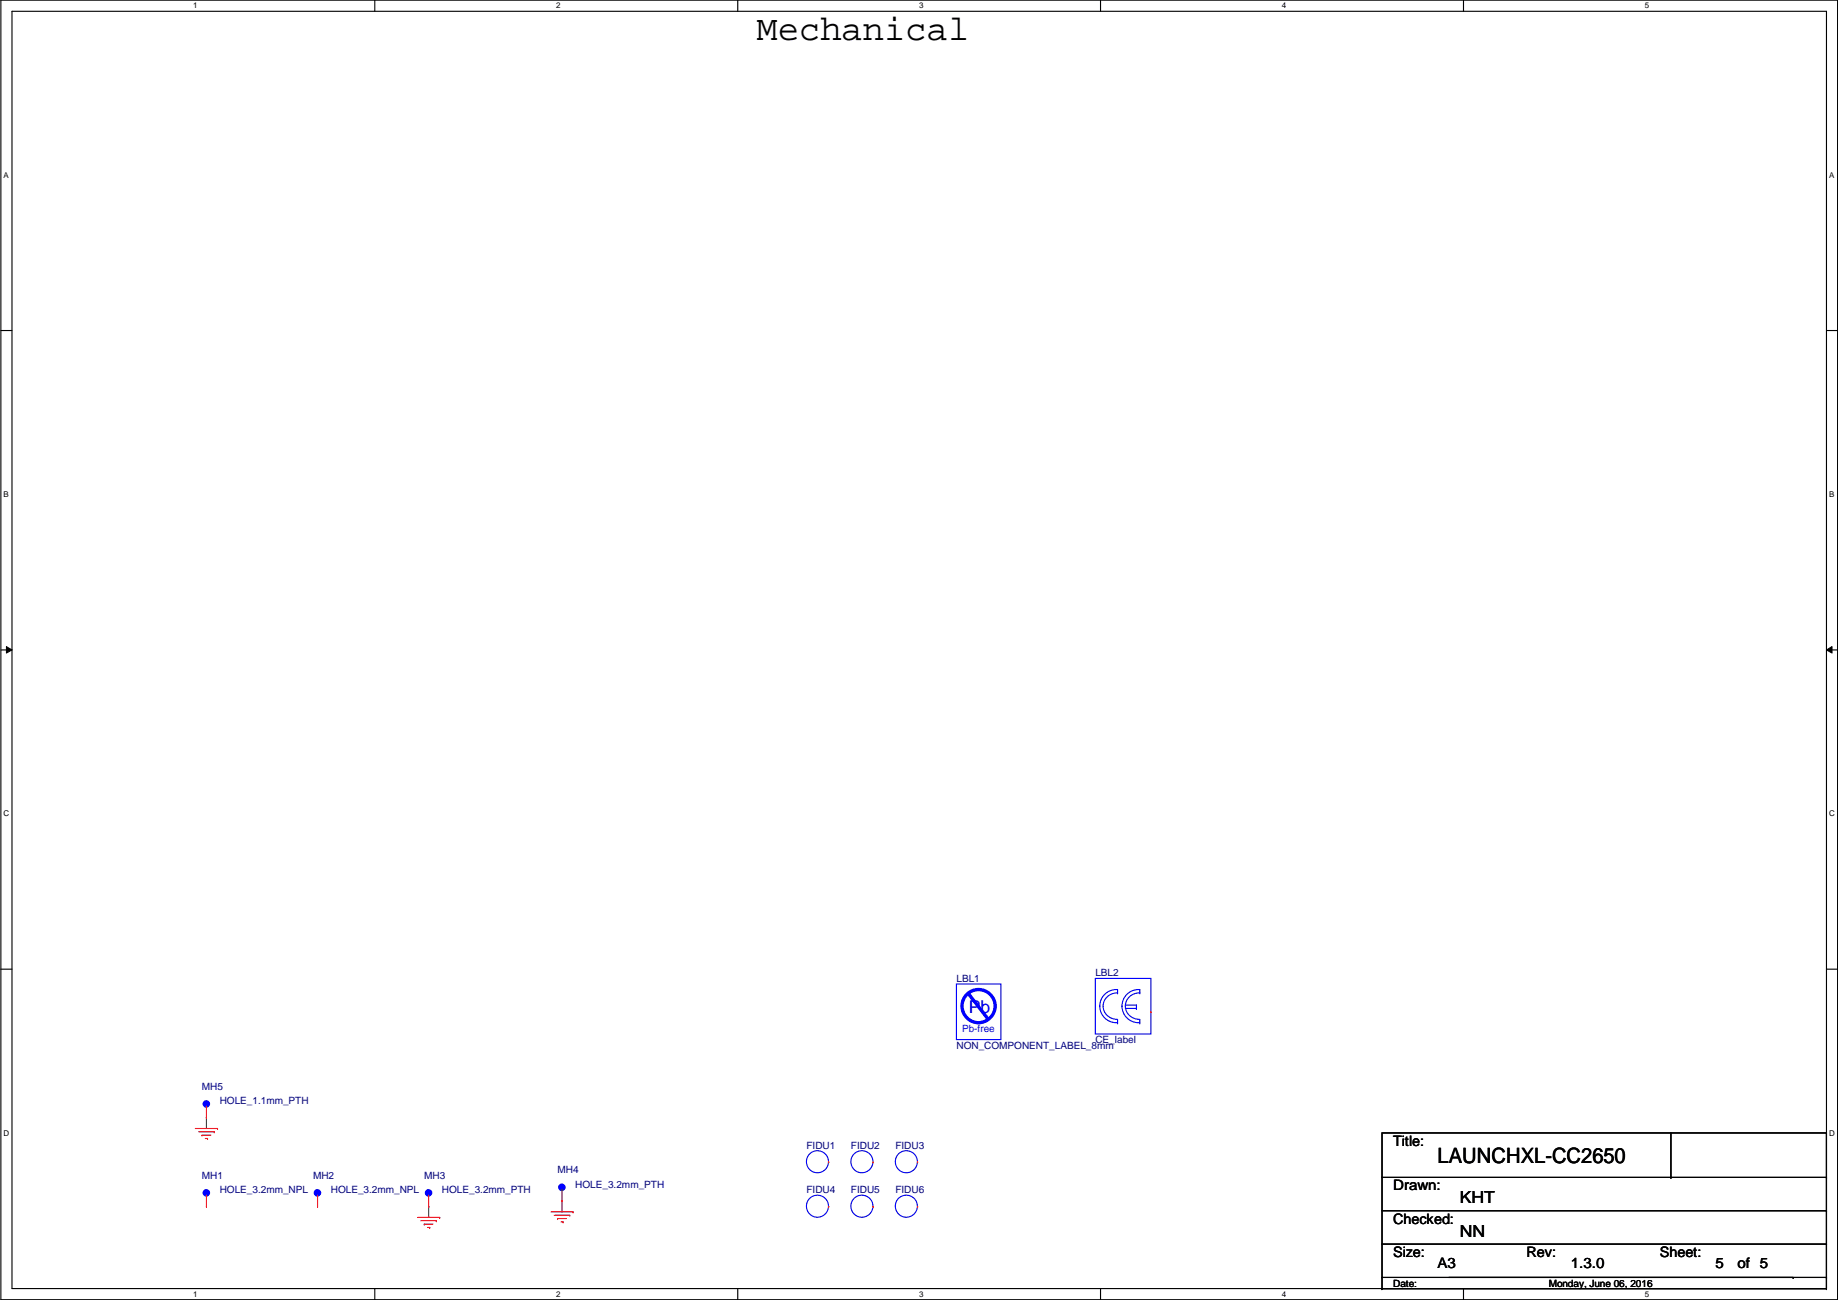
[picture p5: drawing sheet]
<svg xmlns="http://www.w3.org/2000/svg" width="420mm" height="297mm" viewBox="0 0 420 297" stroke-linecap="round" stroke-linejoin="round" font-family="sans-serif">
<path d="M.2 0h419.9v297h-419.9zM2.7 2.6h414.8v291.8h-414.8z" fill="none" stroke="#000" stroke-width=".25"/>
<g fill="#fff">
<path d="M44.2 .3h1v2h-1z"/>
<path d="M44.2 294.7h1v2h-1z"/>
</g>
<path d="M85.7 0v2.6M85.7 294.4v2.6" fill="none" stroke="#000" stroke-width=".25"/>
<g fill="#fff">
<path d="M127.1 .3h1v2h-1z"/>
<path d="M127.1 294.7h1v2h-1z"/>
</g>
<path d="M168.6 0v2.6M168.6 294.4v2.6" fill="none" stroke="#000" stroke-width=".25"/>
<g fill="#fff">
<path d="M210.1 .3h1v2h-1z"/>
<path d="M210.1 294.7h1v2h-1z"/>
</g>
<path d="M251.6 0v2.6M251.6 294.4v2.6" fill="none" stroke="#000" stroke-width=".25"/>
<g fill="#fff">
<path d="M293 .3h1v2h-1z"/>
<path d="M293 294.7h1v2h-1z"/>
</g>
<path d="M334.5 0v2.6M334.5 294.4v2.6" fill="none" stroke="#000" stroke-width=".25"/>
<g fill="#fff">
<path d="M376 .3h1v2h-1z"/>
<path d="M376 294.7h1v2h-1z"/>
<path d="M.8 39h1.2v2h-1.2z"/>
<path d="M418.2 39h1.1v2h-1.1z"/>
<path d="M.8 112h1.2v2h-1.2z"/>
<path d="M418.2 112h1.1v2h-1.1z"/>
</g>
<path d="M.2 75.5h2.5M417.5 75.5h2.6" fill="none" stroke="#000" stroke-width=".25"/>
<g fill="#fff">
<path d="M.8 185h1.3v1.9h-1.3z"/>
<path d="M418.2 185h1.2v1.9h-1.2z"/>
</g>
<path d="M.2 148.5h2.5M417.5 148.5h2.6" fill="none" stroke="#000" stroke-width=".25"/>
<path d="M1.5 147.7l1.2 .8-1.2 .7zM417.5 148.5l1.3-.8v1.5z" fill="#000"/>
<path d="M1.5 147.7l1.2 .8-1.2 .7zM417.5 148.5l1.3-.8v1.5z" fill="none" stroke="#000" stroke-width=".23"/>
<g fill="#fff">
<path d="M.8 257.9h1.3v2h-1.3z"/>
<path d="M418.2 257.9h1.2v2h-1.2z"/>
</g>
<g fill="none" stroke="#000" stroke-width=".25">
<path d="M.2 221.4h2.5M417.5 221.4h2.6M315.9 258.9h101.6v33h-101.6zM382 258.9v10.1M315.9 269h101.6M315.9 276.6h101.6M382 269h.1M417.5 269h.1M417.5 276.6h.1M315.9 294.4h.1M315.9 284.3h101.6M315.9 291.9v2.5"/>
<path d="M315.9 294.4h101.6M331.2 291.9h78.7M409.9 291.9h.1M417.5 284.3h.1M417.5 294.4h.1M417.5 291.9h.1M417.5 291.9v2.5"/>
</g>
<path d="M47.2 255.3h.1M47.2 255.3v2.6M98 275.6h.1M98 275.6v2.6M128.5 274.4h.1M128.5 274.4v2.5" fill="none" stroke="#800040" stroke-width=".25"/>
<g fill="none" stroke="#f00" stroke-width=".25">
<path d="M44.7 257.9h5M45.4 258.6h3.6M46.2 259.4h.1M46.2 259.4h2M49 258.6h.1M49.7 257.9h.1M46.9 260.1h.5M47.4 260.1h.1M95.5 278.2h5M96.2 278.9h3.6M97 279.7h.1M97 279.7h2"/>
<path d="M98 275.6h.1M98 273.1v2.5M99.8 278.9h.1M100.5 278.2h.1M125.9 276.9h5.1M126.7 277.7h3.5M127.5 278.4h.1M127.5 278.4h2M128.2 279.2h.5M128.7 279.2h.1M130.2 277.7h.1M131 276.9h.1"/>
<path d="M209.8 275.6h.1M97.7 280.5h.5M98.2 280.5h.1"/>
</g>
<g fill="none" stroke="#00f" stroke-width=".25">
<path d="M218.6 224.8h10.2v12.7h-10.2zM97.8 272.4h.3v.3h-.3zM98 272.6h.1M98 272.6v.5"/>
<circle cx="207.2" cy="275.6" r="2.52"/>
</g>
<g fill="none" stroke="#00f" stroke-width=".76">
<path d="M221.4 227.1l4.4 5.6"/>
<circle cx="223.7" cy="229.9" r="3.8"/>
<circle cx="98" cy="272.6" r=".49"/>
</g>
<circle cx="225.8" cy="232.7" r=".38" fill="#00f"/>
<g fill="none" stroke="#00f" stroke-width=".25">
<path d="M250.4 223.6h12.7v12.7h-12.7zM255.5 226.9v-.8a3.8 3.8 0 0 0-4.1 3.8 3.7 3.7 0 0 0 4 3.7M255.5 226.9a3 3 0 0 0-3.3 3 3 3 0 0 0 3.3 3v.8M255.5 226.9h.1M255.5 233.7h.1M257.2 229.7h2.6M257.2 230.4h2.6M259.8 229.7h.1M259.8 230.4h.1M259.8 229.7v.7M260.6 226.9a3 3 0 0 0-3.4 3 3 3 0 0 0 3.4 3v.8M260.6 226.9v-.8a3.8 3.8 0 0 0-4.1 3.8 3.7 3.7 0 0 0 4 3.7"/>
<path d="M260.6 233.7h.1M260.6 226.9h.1M47 252.1h.3v.3h-.3zM47.2 252.3h.1M47.2 252.3v.5M47 272.4h.3v.3h-.3zM47.2 272.6h.1M47.2 272.6v.5M72.4 272.4h.3v.3h-.3zM72.6 272.6h.1M72.6 272.6v.5M128.3 271.1h.3v.3h-.3z"/>
<path d="M128.5 271.3h.1M128.5 271.3v.5"/>
<circle cx="186.9" cy="265.4" r="2.52"/>
<circle cx="186.9" cy="275.6" r="2.52"/>
<circle cx="197" cy="265.4" r="2.52"/>
<circle cx="197" cy="275.6" r="2.52"/>
<circle cx="207.2" cy="265.4" r="2.52"/>
</g>
<g fill="none" stroke="#f00" stroke-width=".25">
<path d="M263.1 231.2h.1M47.2 255.3h.1M47.2 252.8v2.5M47.2 275.6h.1M47.2 273.1v2.5M72.6 275.6h.1M72.6 273.1v2.5M128.5 274.4h.1M128.5 271.8v2.6M189.4 265.5h.1M189.4 275.6h.1M199.6 265.5h.1"/>
<path d="M199.6 275.6h.1M209.8 265.5h.1"/>
</g>
<g fill="none" stroke="#00f" stroke-width=".76">
<circle cx="47.2" cy="252.2" r=".49"/>
<circle cx="47.2" cy="272.6" r=".49"/>
<circle cx="72.6" cy="272.6" r=".49"/>
<circle cx="128.4" cy="271.3" r=".49"/>
</g>
<text font-size="8.1" x="172.9" y="9.1">Mechanical</text>
<text font-size="4.8" x="328.6" y="265.8">LAUNCHXL-CC2650</text>
<text font-size="4.1" fill="#00f" x="221.4" y="231.5">Pb</text>
<g font-size="3.8">
<text x="333.7" y="275">KHT</text>
<text x="333.7" y="282.6">NN</text>
</g>
<g font-size="3.3">
<text x="318.5" y="261.8">Title:</text>
<text x="318.5" y="272">Drawn:</text>
<text x="318.5" y="279.6">Checked:</text>
<text x="318.5" y="287.2">Size:</text>
<text x="348.9" y="287.2">Rev:</text>
<text x="379.4" y="287.2">Sheet:</text>
<text x="328.6" y="289.8">A3</text>
<text x="359.1" y="289.8">1.3.0</text>
<text x="392.1" y="289.8">5</text>
<text x="397.2" y="289.8">of 5</text>
</g>
<g font-size="2.3" fill="#000080">
<text x="218.6" y="224.4">LBL1</text>
<text x="250.4" y="223.1">LBL2</text>
<text x="218.6" y="239.6">NON_COMPONENT_LABEL_8mm</text>
<text x="250.4" y="238.3">CE_label</text>
<text x="46.2" y="249">MH5</text>
<text x="50.2" y="252.3">HOLE_1.1mm_PTH</text>
<text x="184.4" y="262.5">FIDU1</text>
<text x="194.5" y="262.5">FIDU2</text>
<text x="204.7" y="262.5">FIDU3</text>
<text x="46.2" y="269.3">MH1</text>
<text x="71.6" y="269.3">MH2</text>
<text x="97" y="269.3">MH3</text>
<text x="127.5" y="268.1">MH4</text>
<text x="50.2" y="272.6">HOLE_3.2mm_NPL</text>
<text x="75.6" y="272.6">HOLE_3.2mm_NPL</text>
<text x="101" y="272.6">HOLE_3.2mm_PTH</text>
<text x="131.5" y="271.4">HOLE_3.2mm_PTH</text>
<text x="184.4" y="272.6">FIDU4</text>
<text x="194.5" y="272.6">FIDU5</text>
<text x="204.7" y="272.6">FIDU6</text>
</g>
<text font-size="2.3" fill="#00f" x="219.9" y="235.8">Pb-free</text>
<g font-size="2.3">
<text x="318.5" y="294">Date:</text>
<text x="354" y="294">Monday, June 06, 2016</text>
</g>
<g font-size="1.8">
<text x="44.2" y="1.9">1</text>
<text x="127.1" y="1.9">2</text>
<text x="210.1" y="1.9">3</text>
<text x="293" y="1.9">4</text>
<text x="376" y="1.9">5</text>
<text x=".8" y="40.6">A</text>
<text x="418.2" y="40.6">A</text>
<text x=".8" y="113.6">B</text>
<text x="418.2" y="113.6">B</text>
<text x=".8" y="186.6">C</text>
<text x="418.2" y="186.6">C</text>
<text x=".8" y="259.5">D</text>
<text x="418.2" y="259.5">D</text>
<text x="44.2" y="296.3">1</text>
<text x="127.1" y="296.3">2</text>
<text x="210.1" y="296.3">3</text>
<text x="293" y="296.3">4</text>
<text x="376" y="296.3">5</text>
</g>
</svg>
